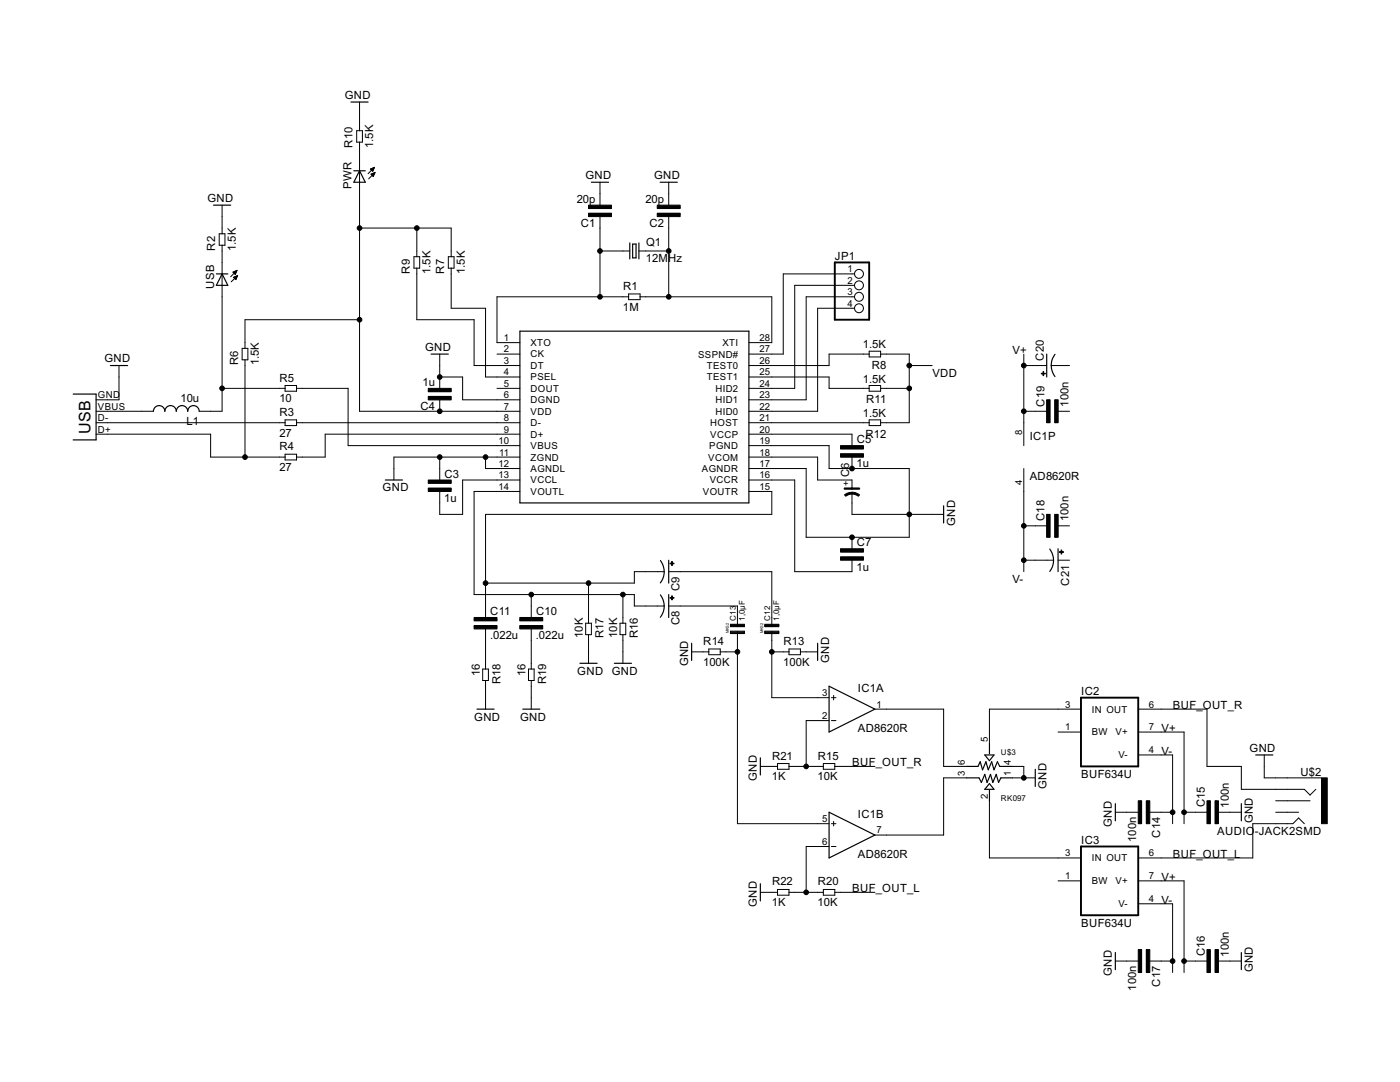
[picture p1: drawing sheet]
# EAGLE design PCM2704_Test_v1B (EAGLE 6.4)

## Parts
C1  20p  CAP0603L3  [0603L3]
C2  20p  CAP0603L3  [0603L3]
C3  1u  CAP0603L3  [0603L3]
C4  1u  CAP0603L3  [0603L3]
C5  1u  CAP0603L3  [0603L3]
C6  10u  CP_E-010X030  [CE-010X030]
C7  1u  CAP0603L3  [0603L3]
C8  CPOL-USE1.8-4  [E1,8-4]
C9  CPOL-USE1.8-4  [E1,8-4]
C10  .022u  CAP0603L3  [0603L3]
C11  .022u  CAP0603L3  [0603L3]
C12  1,0µF  [R5B5]
C13  1,0µF  [R5B5]
C14  100n  CAP0603L3  [0603L3]
C15  100n  CAP0603L3  [0603L3]
C16  100n  CAP0603L3  [0603L3]
C17  100n  CAP0603L3  [0603L3]
C18  100n  CAP0603L3  [0603L3]
C19  100n  CAP0603L3  [0603L3]
C20  470u  CPOL-USE5-13  [E5-13]
C21  470u  CPOL-USE5-13  [E5-13]
IC1  AD8620R  [SO8]
IC2  BUF634U  [SO08]
IC3  BUF634U  [SO08]
JP1  PINHD-1X4  [1X04]
L1  10u  L-USL3225M  [L3225M]
PWR  LEDCHIP-LED0603  [CHIP-LED0603]
Q1  12MHz  CRYSTALHC49US  [HC49US]
R1  1M  RES0603L3  [0603L3]
R2  1.5K  RES0603L3  [0603L3]
R3  27  RES0603L3  [0603L3]
R4  27  RES0603L3  [0603L3]
R5  10  RES0805L3  [0805L3]
R6  1.5K  RES0603L3  [0603L3]
R7  1.5K  RES0603L3  [0603L3]
R8  1.5K  RES0603L3  [0603L3]
R9  1.5K  RES0603L3  [0603L3]
R10  1.5K  RES0603L3  [0603L3]
R11  1.5K  RES0603L3  [0603L3]
R12  1.5K  RES0603L3  [0603L3]
R13  100K  RES0603L3  [0603L3]
R14  100K  RES0603L3  [0603L3]
R15  10K  RES0603L3  [0603L3]
R16  10K  RES0603L3  [0603L3]
R17  10K  RES0603L3  [0603L3]
R18  16  RES0603L3  [0603L3]
R19  16  RES0603L3  [0603L3]
R20  10K  RES0603L3  [0603L3]
R21  1K  RES0603L3  [0603L3]
R22  1K  RES0603L3  [0603L3]
U$1  PCM2704C  [PCM2704C]
U$2  AUDIO-JACK2SMD  [AUDIO-JACK-3.5MM-SMD]
U$3  RK097  [RK097]
USB  LEDCHIP-LED0603  [CHIP-LED0603]
X1  USB-MB-S  [USB-MB-S]

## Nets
BUF_OUT_L: IC3.6(OUT) R20.P$2 U$2.TIP
BUF_OUT_R: IC2.6(OUT) R15.P$2 U$2.RING
GND: C1.P$2 C2.P$2 C3.P$1 C4.P$2 C5.P$2 C6.- C7.P$1 C14.P$2 C15.P$2 C16.P$2 C17.P$2 C18.P$2 C19.P$2 C20.- C21.+ R2.P$2 R10.P$2 R13.P$2 R14.P$1 R16.P$2 R17.P$2 R18.P$2 R19.P$2 R21.P$1 R22.P$1 U$1.6(DGND) U$1.11(ZGND) U$1.12(AGNDL) U$1.17(AGNDR) U$1.19(PGND) U$2.SLEEVE U$3.1 U$3.4 X1.GND
N$1: C1.P$1 Q1.1 R1.P$1 U$1.1(XTO)
N$2: C2.P$1 Q1.2 R1.P$2 U$1.28(XTI)
N$3: R3.P$2 U$1.8(D-)
N$4: C3.P$2 U$1.13(VCCL)
N$5: R8.P$2 U$1.26(TEST0)
N$6: R4.P$2 U$1.9(D+)
N$7: L1.2 R5.1 USB.A
N$8: R5.2 U$1.10(VBUS)
N$9: R11.P$2 U$1.25(TEST1)
N$10: C9.- C11.P$1 R17.P$1 U$1.15(VOUTR)
N$11: R12.P$2 U$1.21(HOST)
N$12: JP1.1 U$1.27(SSPND#)
N$13: C5.P$1 U$1.20(VCCP)
N$14: C6.+ U$1.18(VCOM)
N$15: C8.+ C13.2
N$16: R9.P$1 U$1.3(DT)
N$17: R2.P$1 USB.C
N$18: C9.+ C12.2
N$19: JP1.2 U$1.24(HID2)
N$20: JP1.3 U$1.23(HID1)
N$21: JP1.4 U$1.22(HID0)
N$22: PWR.C R10.P$1
N$23: C7.P$2 U$1.16(VCCR)
N$24: C8.- C10.P$1 R16.P$1 U$1.14(VOUTL)
N$25: C12.1 IC1.3(A:IN+) R13.P$1
N$26: C13.1 IC1.5(B:IN+) R14.P$2
N$27: C11.P$2 R18.P$1
N$28: C10.P$2 R19.P$1
N$29: IC1.2(A:IN-) R15.P$1 R21.P$2
N$30: IC1.6(B:IN-) R20.P$1 R22.P$2
N$31: IC2.3(IN) U$3.5
N$32: IC3.3(IN) U$3.2
N$33: IC1.1(A:OUT) U$3.6
N$34: IC1.7(B:OUT) U$3.3
PSEL: R7.P$1 U$1.4(PSEL)
USB_D_N: R3.P$1 X1.D-
USB_D_P: R4.P$1 R6.P$1 X1.D+
V+: C15.P$1 C16.P$1 C19.P$1 C20.+ IC1.8(P:V+) IC2.7(V+) IC3.7(V+)
V-: C14.P$1 C17.P$1 C18.P$1 C21.- IC1.4(P:V-) IC2.4(V-) IC3.4(V-)
VBUS_RAW: L1.1 X1.VBUS
VDD: C4.P$1 PWR.A R6.P$2 R7.P$2 R8.P$1 R9.P$2 R11.P$1 R12.P$1 U$1.7(VDD)
Unconnected: IC2.1(BW) IC3.1(BW) U$1.2(CK) U$1.5(DOUT) U$2.RSH U$2.TSH

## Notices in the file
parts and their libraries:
SparkFun-Connectors: Licensing: CC v3.0 Share-Alike You are welcome to use this library for commercial purposes.
rc-master: Copyright (C) 2007, Bob Starr
